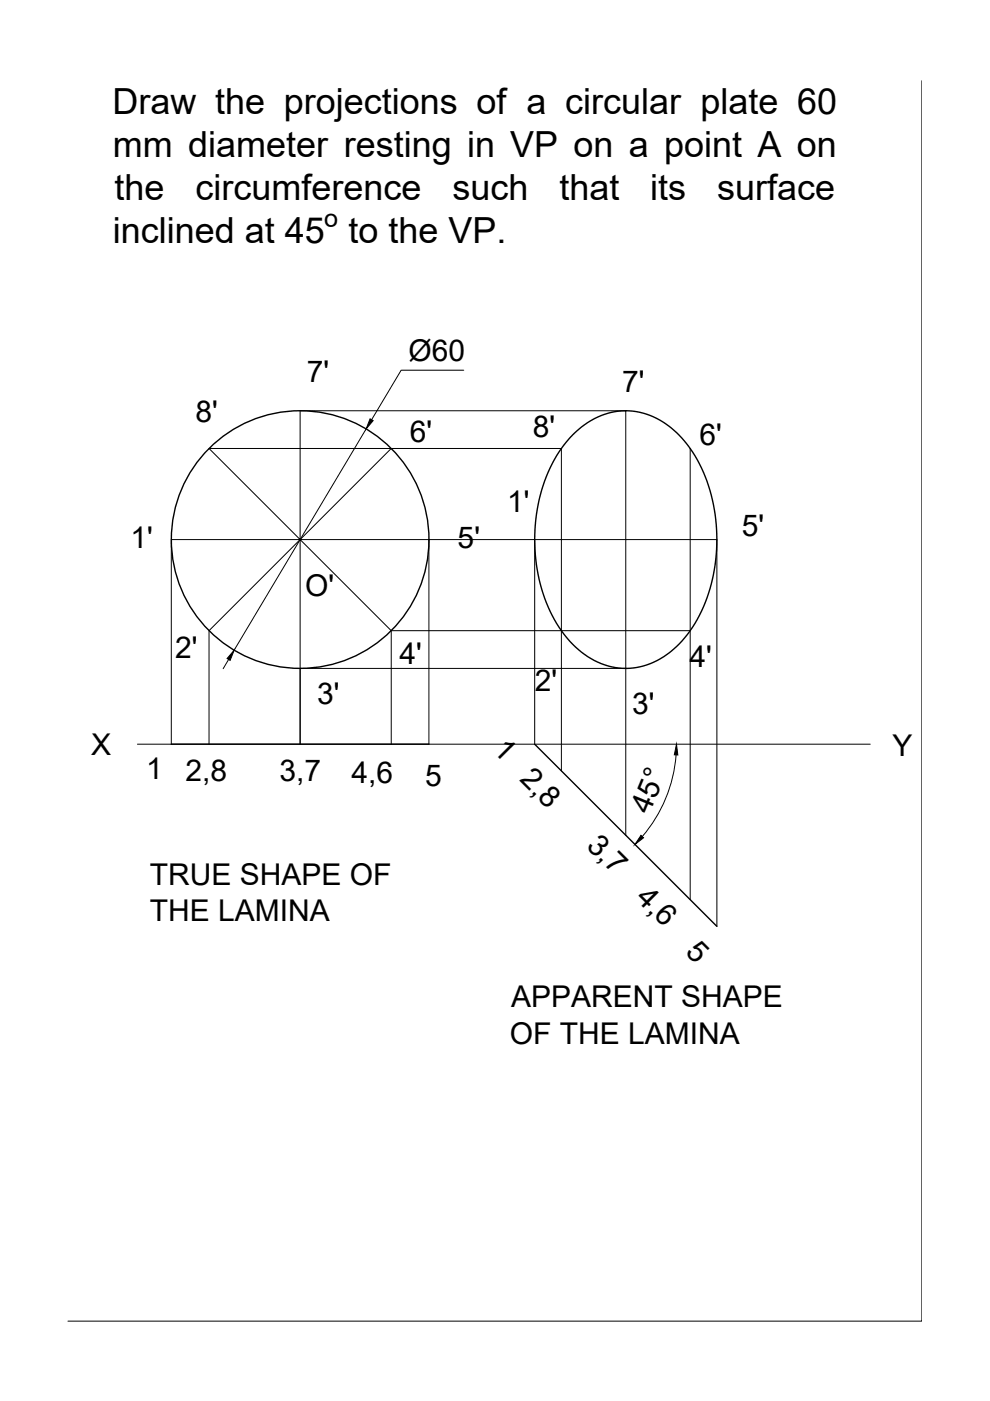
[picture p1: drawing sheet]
<svg xmlns="http://www.w3.org/2000/svg" width="210mm" height="297mm" viewBox="0 0 210 297" stroke-linecap="round" stroke-linejoin="round" font-family="sans-serif">
<!-- layer: 0 -->
<g fill="none" stroke="#000" stroke-width=".21">
<path d="M195.5 17.1v263h-181.1M98.3 78.5h-13.2l-6.3 10.5M77.6 90.9l-28 47M82.9 95.1l-19.3 19.3h27.3M146.3 95.1v95.7M90.9 114.4v43.4M90.9 114.4h61.1v82M113.4 114.4v43.4M48.5 139.8l-1.2 2M82.9 133.7l-19.3-19.3v27.3M82.9 133.7v24.1M82.9 133.7h63.4"/>
<path d="M29.1 157.8h155.4M36.3 157.8v-43.4h27.3l-19.3 19.3v24.1M63.6 141.7v16.1M63.6 141.7h69.1M119 163.4v-68.3h-74.7l19.3 19.3v-27.3h69.1v90M143.3 160.1a30.1 30.1 0 0 1-7.1 17.3"/>
</g>
<g fill="none" stroke="#000" stroke-width=".3">
<path d="M121.3 92.3a15 15 0 0 1 16.6-4.2 22.1 22.1 0 0 1 11.6 13 36.4 36.4 0 0 1-2.6 31.8 17.4 17.4 0 0 1-14.2 8.8 17.1 17.1 0 0 1-13.7-8 35.9 35.9 0 0 1-3.9-30.7 27.6 27.6 0 0 1 6.2-10.7zM36.3 157.8h54.6M113.4 157.8l38.6 38.6"/>
<circle cx="63.6" cy="114.4" r="27.3"/>
</g>
<path d="M78.5 88.8l.6 .4-1.5 1.7zM49.6 137.9l-.8 2.1-.6-.4zM135.9 177.1l.5 .5-1.8 1.4zM143.4 157.8l.3 2.3-.7-.1z" fill="#000" stroke="#000" stroke-width=".21"/>
<g font-size="7.6">
<text x="23.8" y="24.1">Draw the projections of a circular plate 60</text>
<text x="23.9" y="33.3">mm diameter resting in VP on a point A on</text>
<text x="24.3" y="42.4">the</text>
<text x="41.5" y="42.4">circumference</text>
<text x="95.9" y="42.4">such</text>
<text x="118.6" y="42.4">that</text>
<text x="137.9" y="42.4">its</text>
<text x="152.1" y="42.4">surface</text>
<text x="23.9" y="51.6">inclined at 45 to the VP.</text>
</g>
<g font-size="6.4">
<text x="86.6" y="76.5">Ø60</text>
<text x="65.1" y="81">7'</text>
<text x="131.9" y="83.2">7'</text>
<text x="41.5" y="89.4">8'</text>
<text x="86.9" y="93.7">6'</text>
<text x="113" y="92.7">8'</text>
<text x="148.3" y="94.4">6'</text>
<text x="107.6" y="108.6">1'</text>
<text x="157.3" y="113.7">5'</text>
<text x="27.7" y="116.2">1'</text>
<text x="97" y="116.2">5'</text>
<text x="64.7" y="126.4">O'</text>
<text x="37.1" y="139.4">2'</text>
<text x="84.7" y="140.7">4'</text>
<text x="146.2" y="141.4">4'</text>
<text x="67.3" y="149.2">3'</text>
<text x="113.4" y="146.5">2'</text>
<text x="134.1" y="151.4">3'</text>
<text x="19.3" y="160.1">X</text>
<text x="104.3" y="159.2" transform="rotate(45 104.3 159.2)">1</text>
<text x="189.2" y="160.3">Y</text>
<text x="31" y="165.2">1</text>
<text x="39.3" y="165.6">2,8</text>
<text x="59.3" y="165.6">3,7</text>
<text x="74.5" y="165.9">4,6</text>
<text x="90.1" y="166.6">5</text>
<text x="110" y="165.4" transform="rotate(45 110 165.4)">2,8</text>
<text x="137.6" y="172.8" transform="rotate(-68 137.6 172.8)">45°</text>
<text x="124.1" y="179.5" transform="rotate(45 124.1 179.5)">3,7</text>
<text x="31.8" y="187.6">TRUE SHAPE OF</text>
<text x="134.6" y="190.5" transform="rotate(45 134.6 190.5)">4,6</text>
<text x="31.8" y="195.2">THE LAMINA</text>
<text x="145.2" y="202.1" transform="rotate(45 145.2 202.1)">5</text>
<text x="108.4" y="213.6">APPARENT SHAPE</text>
<text x="108.1" y="221.3">OF THE LAMINA</text>
</g>
<text font-size="5.3" x="68.7" y="48.2">o</text>
</svg>
